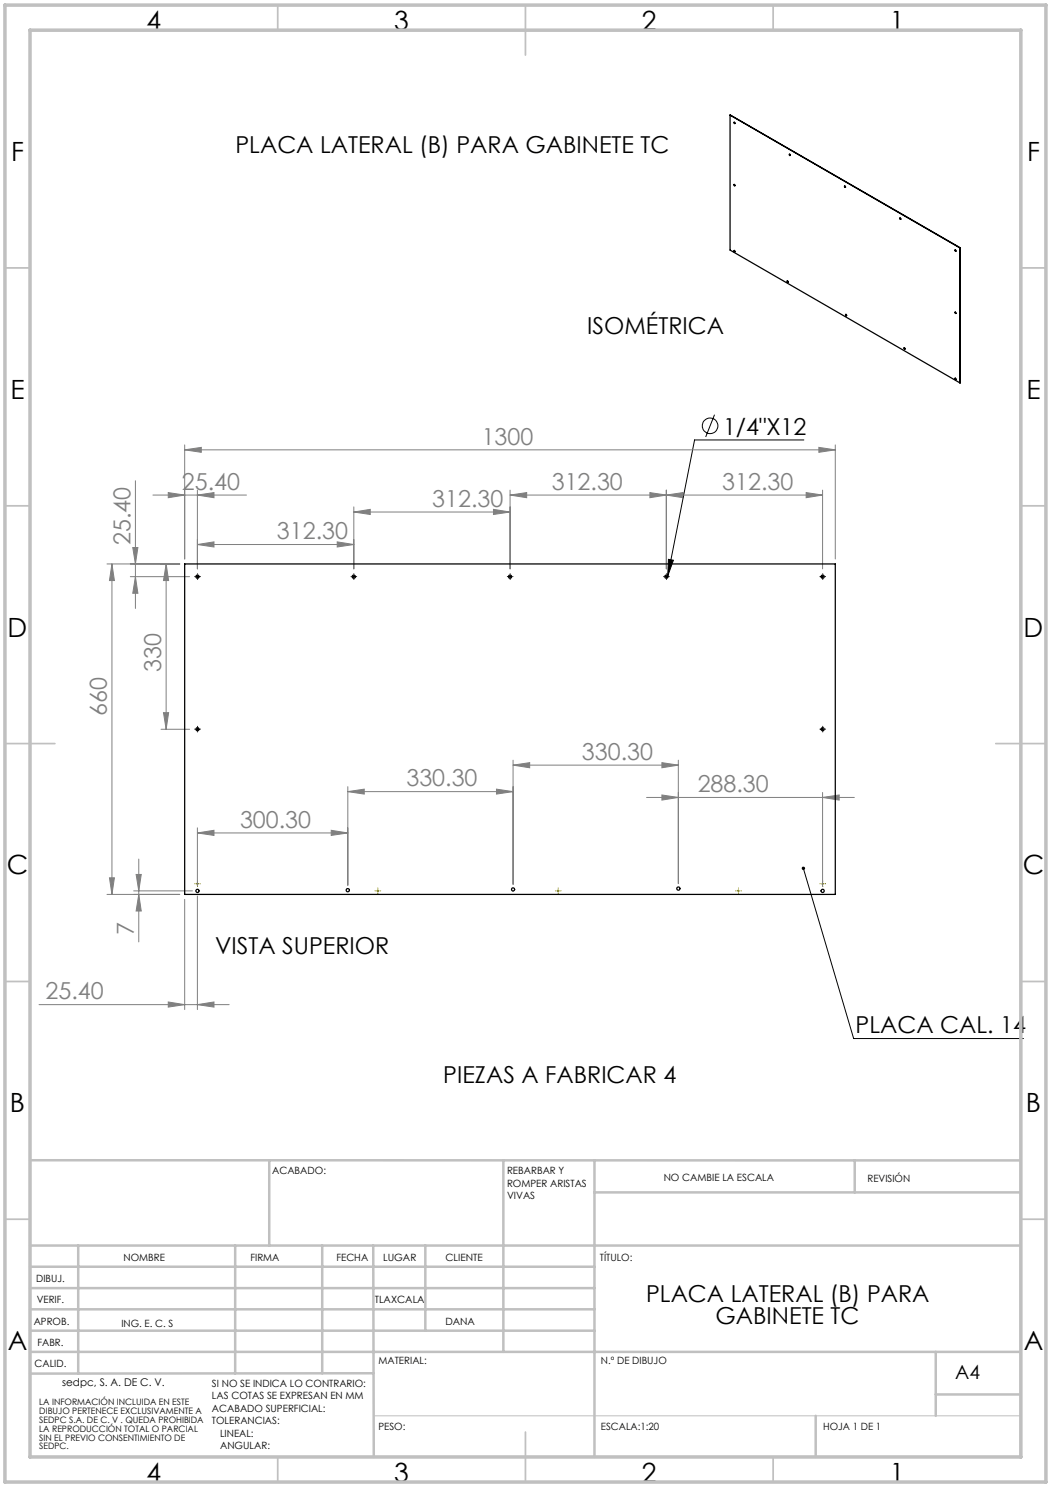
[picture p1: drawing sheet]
<svg xmlns="http://www.w3.org/2000/svg" width="210mm" height="297mm" viewBox="0 0 210 297" stroke-linecap="round" stroke-linejoin="round" font-family="sans-serif">
<g fill="none" stroke="#000" stroke-width=".2">
<path d="M142.8 82.8l-1.8 4.5M160.6 87.9h-21.8l-5.4 27.1M39.2 115.2h.5M39.4 114.9v.5M70.4 115.2h.5M70.7 114.9v.5M101.7 115.2h.5M101.9 114.9v.5M132.9 115.2h.5M133.1 114.9v.5M133.6 111.7l.9 .2-1.1 3.1zM164.1 115.2h.5"/>
<path d="M164.4 114.9v.5M39.2 145.7h.5M39.4 145.4v.5M164.1 145.7h.5M164.4 145.4v.5M160.5 173.4l10.1 34h33.9"/>
<circle cx="141.9" cy="85" r="1.55"/>
</g>
<g fill="none" stroke="#808080" stroke-width=".2">
<path d="M27.1 96v25.5M30.6 98.9h18.6M33.6 98.4l3.3 .5-3.3 .5zM36.9 89.8l3.3-.4v.9zM36.9 88.9v22.8M36.9 89.8h130M39.4 98.9l3.4-.5v1zM39.4 97.9v15.7M101.9 98.9l3.3-.5v1zM101.9 97.9v15.7M101.9 98.9h62.5M129.9 98.4l3.2 .5-3.2 .5z"/>
<path d="M133.1 98.9l3.4-.5v1zM133.1 97.9v15.7M161.1 98.4l3.3 .5-3.3 .5zM163.6 89.4l3.3 .4-3.3 .5zM164.4 97.9v15.7M166.9 88.9v22.8M21.4 112.6h14.5M22.4 112.6l.5 3.4h-1zM22.4 112.6v66M26 115.2h11.9M26.5 109.4h1.1l-.5 3.2zM27.1 115.2l.5 3.3h-1.1z"/>
<path d="M33.2 112.6l.5 3.4h-1zM33.2 112.6v33.1M39.4 108.8l3.4-.6v1.1zM39.4 108.8h31.3M67.4 108.2l3.3 .6-3.3 .5zM70.7 102.3l3.3-.6v1.1zM70.7 101.2v12.4M70.7 102.3h31.2M98.6 101.7l3.3 .6-3.3 .5zM32.2 145.7h5.7M32.7 142.3h1l-.5 3.4zM69.5 158.1l3.3-.5v1z"/>
<path d="M69.5 157.1v19.7M69.5 158.1h33M99.2 157.6l3.3 .5-3.3 .5zM102.5 152.8l3.3-.5v1zM102.5 151.8v24.8M102.5 152.8h33M129.2 159.3h41.5M132.3 152.3l3.2 .5-3.2 .5zM132.3 158.8l3.2 .5-3.2 .5zM135.5 151.8v24.7M164.4 159.3l3.3-.5v1zM164.4 158.3v18.6"/>
<path d="M21.4 178.6h14.5M21.9 175.3h1l-.5 3.3zM26.7 177.9h11.8M27.2 174.7h1l-.5 3.2zM27.7 178.6l.5 3.4h-1zM27.7 171.6v16.5M36.9 179.6v22M39.4 179v22.6M39.4 166.4l3.4-.6v1.1zM39.4 165.3v11.6M39.4 166.4h30.1M66.2 165.8l3.3 .6-3.3 .5z"/>
<path d="M7.8 200.7h38M33.6 200.1l3.3 .6-3.3 .5zM39.4 200.7l3.4-.6v1.1z"/>
</g>
<g fill="none" stroke="#000" stroke-width=".2" stroke-dasharray="15.2 1.3 1.3 1.3">
<path d="M39 115.2h-.1M39.5 114.7v-.1M39.5 115.7h.1M40 115.2h.1M70.2 115.2h-.1M70.7 114.7v-.1M70.7 115.7h.1M71.2 115.2h.1M101.4 115.2h.1M101.9 114.7v-.1M101.9 115.7h.1M102.4 115.2h.1"/>
<path d="M132.7 115.2h-.1M133.2 114.7v-.1M133.2 115.7h.1M133.7 115.2h.1M163.9 115.2h-.1M164.4 114.7v-.1M164.4 115.7h.1M164.9 115.2h.1M39 145.6h-.1M39.5 145.1h.1M39.5 146.1v.1M40 145.6h.1"/>
<path d="M163.9 145.6h-.1M164.4 145.1h.1M164.4 146.1v.1M164.9 145.6h.1"/>
</g>
<g fill="none" stroke="#808000" stroke-width=".2" stroke-dasharray="15.2 1.3 1.3 1.3">
<path d="M39 176.5h-.1M39.5 176v-.1M39.5 177v.1M40 176.5h.1M75 177.9h-.1M75.5 177.4h.1M75.5 178.4v.1M76 177.9h.1M111 177.9h.1M111.5 177.4h.1M111.5 178.4v.1M112 177.9h.1"/>
<path d="M147.1 177.9h-.1M147.6 177.4h.1M147.6 178.4v.1M148.1 177.9h.1M163.9 176.5h-.1M164.4 176v-.1M164.4 177v.1M164.9 176.5h.1"/>
</g>
<path d="M39.2 176.5h.5M39.4 176.3v.5M75.2 177.9h.5M75.5 177.7v.5M111.3 177.9h.5M111.5 177.7v.5M147.3 177.9h.5M147.5 177.7v.5M164.1 176.5h.5M164.4 176.3v.5" fill="none" stroke="#808000" stroke-width=".2"/>
<path d="M74.6 282.8h129.4" fill="none" stroke="#c0c0c0" stroke-width=".2"/>
<g fill="none" stroke="#c0c0c0" stroke-width=".35">
<path d="M55.5 1v5M105 1v10M154.5 1v5M1 53.5h5M204 53.5h5M1 101h5M204 101h5M1 148.5h10M199 148.5h10M1 196h5M204 196h5M1 243.5h5"/>
<path d="M204 243.5h5M55.5 291v5M105 286v10M154.5 291v5"/>
</g>
<g fill="none" stroke="#c0c0c0" stroke-width=".5">
<path d="M6 231.7l198 .1M53.8 231.8v17M100.6 231.8v38.2M118.8 231.8v59.2M118.8 238.2h85.2M170.8 231.8v6.4M6 248.8h198M6 257.3h112.8M6 253h112.8M15.6 248.8v25.6M47 248.8v25.5M64.4 248.8v25.5"/>
<path d="M74.6 248.8l.1 42.2M85 248.8v17M6 265.8h112.8M6 261.5h112.8M6 270h198M74.6 274.3l-68.6 .1M187 270v12.8M187 278.5h17M163 282.8v8.2"/>
</g>
<path d="M1 1h208v295h-208zM6 6h198v285h-198z" fill="none" stroke="#c0c0c0" stroke-width=".7"/>
<path d="M133.6 111.7l.9 .2-1.1 3.1zM160.2 173.2a.34 .34 0 0 0 .2 .6 .34 .34 0 0 0 .5-.3 .34 .34 0 0 0-.5-.4l.1 .3-.1-.3z" fill="#000"/>
<g fill="#808080">
<path d="M163.6 89.4l3.3 .4-3.3 .5zM36.9 89.8l3.3-.4v.9z"/>
<path d="M39.4 108.8l3.4-.6v1.1zM67.4 108.2l3.3 .6-3.3 .5zM70.7 102.3l3.3-.6v1.1zM98.6 101.7l3.3 .6-3.3 .5zM101.9 98.9l3.3-.5v1zM129.9 98.4l3.2 .5-3.2 .5zM133.1 98.9l3.4-.5v1zM161.1 98.4l3.3 .5-3.3 .5zM39.4 166.4l3.4-.6v1.1zM66.2 165.8l3.3 .6-3.3 .5zM69.5 158.1l3.3-.5v1zM99.2 157.6l3.3 .5-3.3 .5zM102.5 152.8l3.3-.5v1zM132.3 152.3l3.2 .5-3.2 .5zM132.3 158.8l3.2 .5-3.2 .5zM164.4 159.3l3.3-.5v1z"/>
<path d="M33.6 98.4l3.3 .5-3.3 .5zM39.4 98.9l3.4-.5v1zM33.6 200.1l3.3 .6-3.3 .5zM39.4 200.7l3.4-.6v1.1z"/>
<path d="M27.7 178.6l.5 3.4h-1zM27.2 174.7h1l-.5 3.2z"/>
<path d="M22.4 112.6l.5 3.4h-1zM21.9 175.3h1l-.5 3.3zM26.5 109.4h1.1l-.5 3.2zM27.1 115.2l.5 3.3h-1.1zM33.2 112.6l.5 3.4h-1zM32.7 142.3h1l-.5 3.4z"/>
</g>
<g fill="none" stroke="#000" stroke-width=".25">
<path d="M145.9 23l45.9 26.5M145.9 23l46 26.5M145.9 23v26.9l45.9 26.6M146.7 24.4l.1 .3zM146.7 24.4l.2 .3M146.7 36.8l.2 .3M157.8 30.8l.1 .2M168.8 37.1l.1 .3M146.6 50.1h.2v.2zM146.7 50l.2 .3M157.3 56.1l.2 .2M179.8 43.5l.2 .3"/>
<path d="M190.9 49.9l.1 .3M191.8 49.5v27M191.9 49.5l-.1 27M191.9 49.5h-.1M169 62.8l.2 .2M180.6 69.5h.2v.2zM180.7 69.5l.1 .2M190.8 75.5l.2 .2v.1zM190.8 62.3l.2 .3zM190.9 62.3l.1 .3M190.9 75.5l.1 .3M36.9 112.6h130v66h-130z"/>
<circle cx="146.8" cy="36.9" r=".14"/>
<circle cx="157.8" cy="30.9" r=".12"/>
<circle cx="168.9" cy="37.3" r=".13"/>
<circle cx="157.4" cy="56.2" r=".13"/>
<circle cx="179.9" cy="43.7" r=".13"/>
<circle cx="190.9" cy="50.1" r=".13"/>
<circle cx="169.1" cy="62.9" r=".12"/>
<circle cx="39.4" cy="115.2" r=".32"/>
<circle cx="70.7" cy="115.2" r=".33"/>
<circle cx="101.9" cy="115.2" r=".33"/>
<circle cx="133.1" cy="115.2" r=".32"/>
<circle cx="164.4" cy="115.2" r=".33"/>
<circle cx="39.5" cy="145.6" r=".31"/>
<circle cx="164.4" cy="145.6" r=".32"/>
<circle cx="39.4" cy="177.9" r=".32"/>
<circle cx="69.5" cy="177.8" r=".33"/>
<circle cx="102.5" cy="177.6" r=".32"/>
<circle cx="135.5" cy="177.5" r=".32"/>
<circle cx="164.4" cy="177.9" r=".33"/>
</g>
<g font-size="5.3">
<text x="29.3" y="5.9">4</text>
<text x="78.8" y="5.9">3</text>
<text x="128.3" y="5.9">2</text>
<text x="177.8" y="5.9">1</text>
<text x="2.2" y="32.2">F</text>
<text x="205.2" y="32.2">F</text>
<text x="2.1" y="79.7">E</text>
<text x="205.1" y="79.7">E</text>
<text x="1.5" y="127.2">D</text>
<text x="204.5" y="127.2">D</text>
<text x="1.3" y="174.7">C</text>
<text x="204.3" y="174.7">C</text>
<text x="2" y="222.2">B</text>
<text x="205" y="222.2">B</text>
<text x="1.5" y="269.7">A</text>
<text x="204.5" y="269.7">A</text>
<text x="29.3" y="295.9">4</text>
<text x="78.8" y="295.9">3</text>
<text x="128.3" y="295.9">2</text>
<text x="177.8" y="295.9">1</text>
</g>
<g font-size="4.7">
<text x="47" y="30.6">PLACA LATERAL (B) PARA GABINETE TC</text>
<text x="117.3" y="66.8">ISOMÉTRICA</text>
<text x="144.5" y="86.8">1/4&quot;X12</text>
<text x="43" y="190.5">VISTA SUPERIOR</text>
<text x="171" y="206.4">PLACA CAL. 14</text>
<text x="88.6" y="216.3">PIEZAS A FABRICAR 4</text>
<text x="129.1" y="260">PLACA LATERAL (B) PARA</text>
<text x="143" y="264.5">GABINETE TC</text>
</g>
<g font-size="4.7" fill="#808080">
<text x="96.3" y="88.8">1300</text>
<text x="36.3" y="97.9">25.40</text>
<text x="86.4" y="101.2">312.30</text>
<text x="110.2" y="97.9">312.30</text>
<text x="144.3" y="97.9">312.30</text>
<text x="55.3" y="107.7">312.30</text>
<text x="26" y="108.9" transform="rotate(-90 26 108.9)">25.40</text>
<text x="32.2" y="134.2" transform="rotate(-90 32.2 134.2)">330</text>
<text x="21.4" y="142.9" transform="rotate(-90 21.4 142.9)">660</text>
<text x="116.3" y="151.8">330.30</text>
<text x="81.2" y="157.1">330.30</text>
<text x="139.4" y="158.3">288.30</text>
<text x="48" y="165.3">300.30</text>
<text x="26.7" y="186.8" transform="rotate(-90 26.7 186.8)">7</text>
<text x="9.1" y="199.6">25.40</text>
</g>
<text font-size="3.9" x="190.9" y="275.5">A4</text>
<text font-size="2.1" x="12.4" y="276.7">sedpc, S. A. DE C. V.</text>
<g font-size="2">
<text x="54.4" y="234.6">ACABADO:</text>
<text x="101.3" y="234.5">REBARBAR Y</text>
<text x="101.3" y="237">ROMPER ARISTAS</text>
<text x="101.3" y="239.5">VIVAS</text>
<text x="132.6" y="236">NO CAMBIE LA ESCALA</text>
<text x="173.3" y="236.2">REVISIÓN</text>
<text x="24.7" y="251.9">NOMBRE</text>
<text x="50" y="251.9">FIRMA</text>
<text x="67.2" y="251.9">FECHA</text>
<text x="76.5" y="251.9">LUGAR</text>
<text x="89" y="251.9">CLIENTE</text>
<text x="119.9" y="251.9">TÍTULO:</text>
<text x="7.2" y="256.1">DIBUJ.</text>
<text x="7.4" y="260.3">VERIF.</text>
<text x="74.9" y="260.3">TLAXCALA</text>
<text x="6.7" y="264.5">APROB.</text>
<text x="7.5" y="268.8">FABR.</text>
<text x="24.3" y="265">ING. E. C. S</text>
<text x="89" y="264.6">DANA</text>
<text x="6.9" y="273">CALID.</text>
<text x="75.6" y="272.5">MATERIAL:</text>
<text x="120.1" y="272.5">N.º DE DIBUJO</text>
<text x="42.4" y="277">SI NO SE INDICA LO CONTRARIO:</text>
<text x="42.4" y="279.5">LAS COTAS SE EXPRESAN EN MM</text>
<text x="42.4" y="282">ACABADO SUPERFICIAL:</text>
<text x="42.4" y="284.5">TOLERANCIAS:</text>
<text x="44" y="287">LINEAL:</text>
<text x="75.6" y="285.5">PESO:</text>
<text x="120.1" y="285.6">ESCALA:1:20</text>
<text x="164.5" y="285.6">HOJA 1 DE 1</text>
<text x="44" y="289.5">ANGULAR:</text>
</g>
<g font-size="1.8">
<text x="7.9" y="280.7">LA INFORMACIÓN INCLUIDA EN ESTE</text>
<text x="7.9" y="282.5">DIBUJO PERTENECE EXCLUSIVAMENTE A</text>
<text x="7.9" y="284.2">SEDPC S.A. DE C. V . QUEDA PROHIBIDA</text>
<text x="7.9" y="286">LA REPRODUCCIÓN TOTAL O PARCIAL</text>
<text x="7.9" y="287.7">SIN EL PREVIO CONSENTIMIENTO DE</text>
<text x="7.9" y="289.5">SEDPC.</text>
</g>
</svg>
